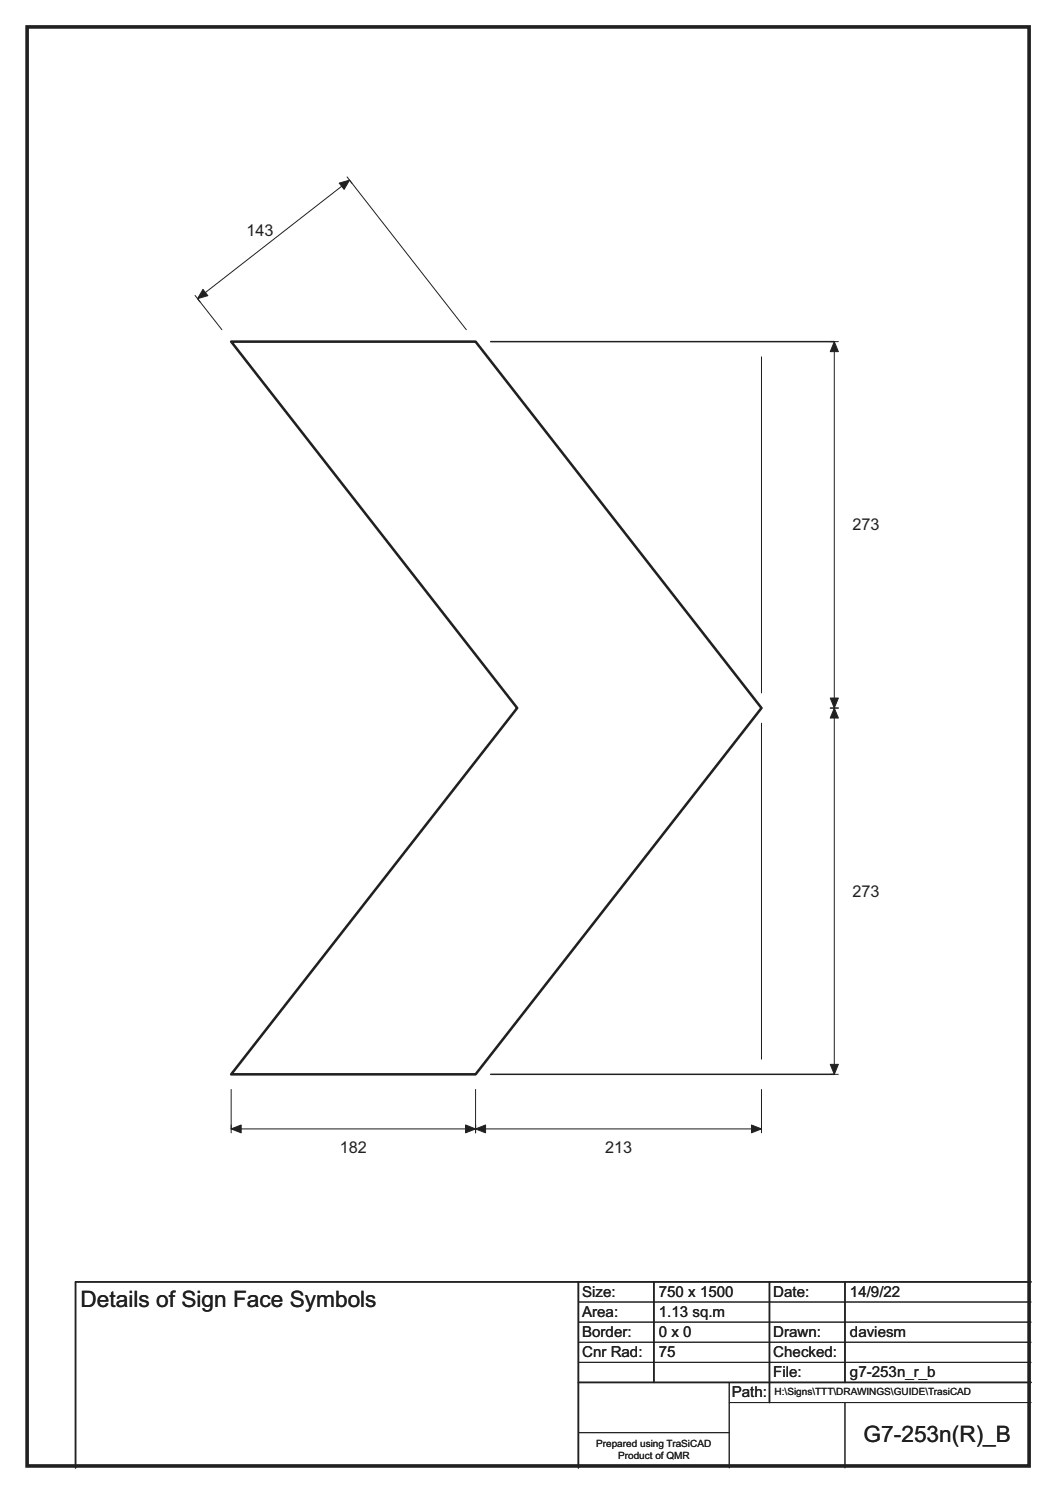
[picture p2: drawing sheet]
<svg xmlns="http://www.w3.org/2000/svg" width="210mm" height="297mm" viewBox="0 0 210 297" stroke-linecap="round" stroke-linejoin="round" font-family="sans-serif">
<path d="M97.6 68h68.3M97.6 213.7h68.3M115 255v37M130 255v20M153 255v24M168 255v20M205 255h-190v37M115 275h90" fill="none" stroke="#231f20" stroke-width=".3"/>
<g fill="none" stroke="#231f20" stroke-width=".2">
<path d="M69 35.2l1 1.3M38.8 58.8l1 1.3M44.1 65.6l-4.8-6.2 30.2-23.6 23.2 29.8M151.4 71v66.9M165.1 68h1.6M165.9 68v145.7M151.4 143.9v66.8M165.1 140.9h1.6M46 216.8v8.6M94.6 216.8v8.6M151.4 216.8v8.6M165.1 213.7h1.6"/>
<path d="M46 224.6h105.4M115 259h90M115 263h90M115 267h90M115 271h90M145 279h60M145 275v17M168 279v13M115 285h30"/>
</g>
<g fill="#231f20" stroke="#231f20" stroke-width=".2">
<path d="M165.9 68l.8 2h-1.6z" fill-rule="evenodd"/>
<path d="M165.1 138.9h1.6l-.8 2z" fill-rule="evenodd"/>
<path d="M165.9 140.9l.8 2h-1.6z" fill-rule="evenodd"/>
<path d="M165.1 211.8h1.6l-.8 1.9z" fill-rule="evenodd"/>
<path d="M46 224.6l2-.8v1.6z" fill-rule="evenodd"/>
<path d="M92.6 223.8l2 .8-2 .8z" fill-rule="evenodd"/>
<path d="M94.6 224.6l2-.8v1.6z" fill-rule="evenodd"/>
<path d="M149.4 223.8l2 .8-2 .8z" fill-rule="evenodd"/>
<path d="M67.5 36.4l2-.6-1.1 1.9z" fill-rule="evenodd"/>
<path d="M40.4 57.6l.9 1.2-2 .6z" fill-rule="evenodd"/>
</g>
<path d="M46 68h48.6l56.8 72.9-56.8 72.8h-48.6l56.8-72.8z" fill="none" stroke="#231f20" stroke-width=".51"/>
<path d="M5.4 5.4h199.2v286.3h-199.2z" fill="none" stroke="#231f20" stroke-width=".72"/>
<g font-size="4.5" fill="#231f20">
<text x="16" y="260.1">Details of Sign Face Symbols</text>
<text x="171.7" y="286.9">G7-253n(R)_B</text>
</g>
<g font-size="3.2" fill="#231f20">
<text x="49" y="46.9">143</text>
<text x="169.5" y="105.5">273</text>
<text x="169.5" y="178.4">273</text>
<text x="67.6" y="229.3">182</text>
<text x="120.3" y="229.3">213</text>
</g>
<g font-size="3" fill="#231f20">
<text x="115.7" y="258">Size:</text>
<text x="131" y="258">750 x 1500</text>
<text x="153.8" y="258">Date:</text>
<text x="169" y="258">14/9/22</text>
<text x="115.8" y="262">Area:</text>
<text x="131" y="262">1.13 sq.m</text>
<text x="115.8" y="266">Border:</text>
<text x="115.8" y="270">Cnr Rad:</text>
<text x="131" y="266">0 x 0</text>
<text x="131" y="270">75</text>
<text x="153.8" y="266">Drawn:</text>
<text x="153.8" y="270">Checked:</text>
<text x="169" y="266">daviesm</text>
<text x="153.8" y="274">File:</text>
<text x="169" y="274">g7-253n_r_b</text>
<text x="145.5" y="278">Path:</text>
</g>
<g font-size="2" fill="#231f20">
<text x="154" y="277.6">H:\Signs\TTT\DRAWINGS\GUIDE\TrasiCAD</text>
<text x="118.5" y="287.8">Prepared using TraSiCAD</text>
<text x="122.9" y="290.2">Product of QMR</text>
</g>
</svg>
